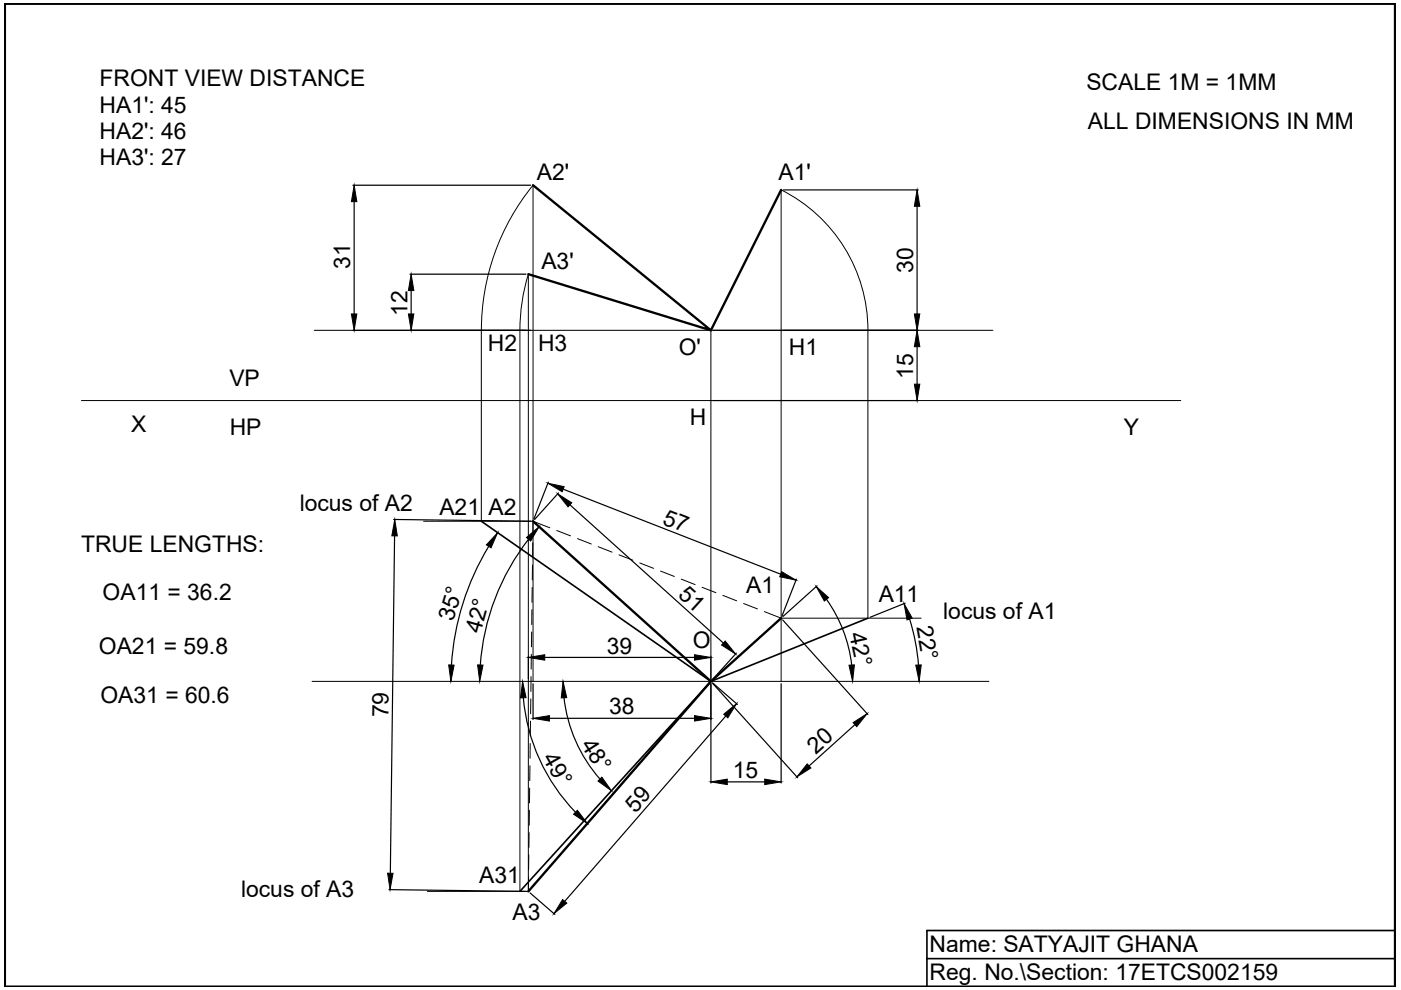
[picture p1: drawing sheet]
<svg xmlns="http://www.w3.org/2000/svg" width="297mm" height="210mm" viewBox="0 0 297 210" stroke-linecap="round" stroke-linejoin="round" font-family="sans-serif">
<!-- layer: FVnTV -->
<path d="M1 .8h294.8v208.4h-294.8zM113 39.3l37.7 30.7-38.7-11.9M165.6 40.3l-14.9 29.7M113 110.5l37.7 34 14.9-13.4M150.7 144.5l-38.7 44.5" fill="none" stroke="#000" stroke-width=".5"/>
<!-- layer: TrueLengthLines -->
<path d="M102.1 110.5l48.6 34-40.5 44.5M184 131.1l-33.3 13.4M295.8 197.3h-99.3v11.9M196.5 203.2h99.3" fill="none" stroke="#000" stroke-width=".35"/>
<!-- layer: XYline -->
<path d="M17.3 84.9h233" fill="none" stroke="#000" stroke-width=".21"/>
<!-- layer: ProjectorLine -->
<path d="M165.6 40.3v104.2M165.6 40.3a33.3 33.3 0 0 1 18.4 29.7v61.1M66.6 70h143.9M102.1 70v40.5M102.1 70a48.7 48.7 0 0 1 10.9-30.7v105.2M150.7 70v74.5M89.8 110.5h23.2M165.6 131.1h29.7M66.2 144.5h143.5M90.6 189h21.4v-130.9a40.5 40.5 0 0 0-1.8 11.9v119" fill="none" stroke="#000" stroke-width=".21"/>
<!-- layer: DimensionLine -->
<g fill="none" stroke="#000" stroke-width=".25">
<path d="M74.8 39.3h37.7M75.1 42.8v23.8M86.9 58.1h24.6M166.1 40.3h28.6M194.4 43.7v22.9M74.8 70h37.7M87.2 61.6v5M151.2 70h43.5M194.4 73.5v8M151.2 84.9h43.5M83.5 110.1l29 .4M83.7 113.6l-.9 71.6"/>
<path d="M103.6 115.8a55.1 55.1 0 0 0-7.9 25.2M112.1 114.3a49 49 0 0 0-10.3 26.7M116.3 102.2l-3.1 7.9M118.4 104.5l-5.1 5.6M119.4 103.7l46.1 18M120.8 107l32.6 29.3M112 139.1v4.9M115.5 139.4h31.8M150.7 139.1v4.9M156.1 138.5l-5 5.6M165.9 131.4l18.1 20.1M168.9 122.8l-3.1 7.8"/>
<path d="M173.2 124.2l-7.2 6.5M175.2 127.1a30.1 30.1 0 0 1 5.4 13.9M191.9 127.9l-7.4 3M192.9 131.2a44.1 44.1 0 0 1 1.8 9.8M111 147.9a39.9 39.9 0 0 0 11 24.3M113 145v7.6M116.5 152.3h30.8M119.6 147.9a31.3 31.3 0 0 0 7.6 17.3M150.7 145v21M151.1 144.8l18 20.1M151.1 144.8l5.2 4.6M153.9 151.8l-34.2 39.3"/>
<path d="M165.6 145v21M181.3 153.6l-9.8 8.8M154.2 165.8h7.9M82.5 188.6l29 .4M112.4 189.3l5.2 4.6"/>
</g>
<g fill="#000" stroke="#000" stroke-width=".21">
<path d="M75.1 39.3l.6 3.5h-1.2zM194.4 40.3l.6 3.4h-1.1zM74.5 66.6h1.2l-.6 3.4zM86.6 66.6h1.1l-.5 3.4zM87.2 58.1l.5 3.5h-1.1zM194.4 70l.6 3.5h-1.1zM193.9 66.6h1.1l-.6 3.4zM193.9 81.5h1.1l-.6 3.4zM83.7 110.1l.5 3.5h-1.1zM105.5 112.9l-1.4 3.2-1-.6zM111.6 114l2.7-2.3-1.8 3zM116.2 102.5l3.4 .7-.4 1.1z"/>
<path d="M118.2 104.7l3 1.9-.8 .9zM112 139.4l3.5-.6v1.2zM147.3 138.8l3.4 .6-3.4 .6zM153.8 135.9l2.2 2.8-3-1.9zM165.7 121.2l3.1 1.8-3.5-.7zM173.1 124.4l2.6 2.3-.9 .7zM191.7 128l1.7 3-1.1 .4zM95.1 141h1.2l-.7 3.5zM101.3 141h1.1l-.7 3.5zM110.8 144.5l.7 3.4-1.1 .1zM113 152.3l3.5-.6v1.2zM119.4 144.5l.7 3.4-1.1 .1z"/>
<path d="M147.3 151.7l3.4 .6-3.4 .6zM153.4 151.4l2.8-2.2-1.9 3zM180.9 153.2l2.9-1.9-2.2 2.8zM180 141h1.2l-.4 3.5zM194.2 141h1.1l-.4 3.5zM122.4 171.8l2.1 2.8-2.9-2zM126.8 165.6l.8-.8 2 2.9zM150.7 165.8l3.5-.6v1.2zM162.1 165.2l3.5 .6-3.5 .6zM171.2 162l.7 .8-2.9 1.9zM82.2 185.1l1.1 .1-.6 3.4zM119.3 190.7l.9 .8-2.7 2.2z"/>
</g>
<!-- layer: HiddenLine -->
<g fill="none" stroke="#000" stroke-width=".21">
<path d="M112.9 119.8v3.2M113 115.1l-.1 3.1M116.6 111.9l-3.6-1.4v3M118 112.5l3 1.1M122.4 114.2l3 1.1M126.8 115.9l3 1.2M131.2 117.6l3 1.2M135.6 119.4l3 1.1M112.7 138.7l-.1 3.2M112.7 134v3.2M112.8 129.3l-.1 3.1M112.8 124.6v3.1"/>
<path d="M140 121.1l3 1.1M144.4 122.8l3 1.1M148.9 124.5l2.9 1.2M153.3 126.2l2.9 1.2M155.8 139.9l-2.3 2.1M157.7 128l2.9 1.1M159.3 136.7l-2.3 2.1M162.1 129.7l3.5 1.4-1.6 1.4M162.9 133.5l-2.4 2.2M112.4 157.6v3.2M112.5 152.9l-.1 3.2M112.5 148.2v3.1"/>
<path d="M112.6 143.5v3.1M138.6 158.4l-2.1 2.4M141.7 154.8l-2.1 2.4M144.8 151.3l-2.1 2.4M147.9 147.7l-2.1 2.4M152.3 143l-1.6 1.5-1.8 2M112.2 176.5l-.1 3.2M112.2 171.8v3.2M112.3 167.1v3.1M112.4 162.4l-.1 3.1M120 179.8l-2.1 2.4M123.1 176.2l-2.1 2.4"/>
<path d="M126.2 172.7l-2.1 2.4M129.3 169.1l-2.1 2.4M132.4 165.5l-2.1 2.4M135.5 162l-2.1 2.4M112.1 186l-.1 3 1.8-2M112.1 181.3v3.1M116.9 183.4l-2.1 2.4"/>
</g>
<g font-size="4.9">
<text x="21.1" y="18.3">FRONT VIEW DISTANCE</text>
<text x="21.1" y="23.9">HA1': 45</text>
<text x="230.3" y="19.1">SCALE 1M = 1MM</text>
<text x="21.1" y="29.5">HA2': 46</text>
<text x="230.7" y="27.4">ALL DIMENSIONS IN MM</text>
<text x="21.1" y="35.1">HA3': 27</text>
<text x="113.9" y="38.1">A2'</text>
<text x="165.1" y="38.1">A1'</text>
<text x="74.3" y="57" transform="rotate(-90 74.3 57)">31</text>
<text x="114.8" y="57.1">A3'</text>
<text x="193.6" y="57.8" transform="rotate(-90 193.6 57.8)">30</text>
<text x="86.4" y="66.9" transform="rotate(-90 86.4 66.9)">12</text>
<text x="103.4" y="74.4">H2</text>
<text x="114.1" y="74.4">H3</text>
<text x="143.9" y="75.3">O'</text>
<text x="167.3" y="75.2">H1</text>
<text x="48.6" y="81.8">VP</text>
<text x="193.6" y="80.3" transform="rotate(-90 193.6 80.3)">15</text>
<text x="27.8" y="91.6">X</text>
<text x="48.7" y="92.1">HP</text>
<text x="146.3" y="90.1">H</text>
<text x="238.3" y="92.2">Y</text>
<text x="63.5" y="108.4">locus of A2</text>
<text x="93.2" y="109.2">A21</text>
<text x="103.6" y="109.3">A2</text>
<text x="140.2" y="111" transform="rotate(21 140.2 111)">57</text>
<text x="17.2" y="117.1">TRUE LENGTHS:</text>
<text x="158.2" y="125.7">A1</text>
<text x="21.8" y="127.3">OA11 = 36.2</text>
<text x="96.1" y="132" transform="rotate(-73 96.1 132)">35°</text>
<text x="143.5" y="126.4" transform="rotate(42 143.5 126.4)">51</text>
<text x="186.3" y="127.6">A11</text>
<text x="200" y="131.2">locus of A1</text>
<text x="101.8" y="134.5" transform="rotate(-74 101.8 134.5)">42°</text>
<text x="146.9" y="137.3">O</text>
<text x="180.1" y="134.4" transform="rotate(78 180.1 134.4)">42°</text>
<text x="194.3" y="133" transform="rotate(80 194.3 133)">22°</text>
<text x="21" y="138.6">OA21 = 59.8</text>
<text x="128.7" y="138.6">39</text>
<text x="21.3" y="149">OA31 = 60.6</text>
<text x="82.4" y="152.1" transform="rotate(-89 82.4 152.1)">79</text>
<text x="129.2" y="151.5">38</text>
<text x="114.9" y="160.7" transform="rotate(60 114.9 160.7)">49°</text>
<text x="123.1" y="157.9" transform="rotate(58 123.1 157.9)">48°</text>
<text x="173" y="160" transform="rotate(-42 173 160)">20</text>
<text x="155.4" y="165">15</text>
<text x="134.8" y="172.6" transform="rotate(-49 134.8 172.6)">59</text>
<text x="51.1" y="190.2">locus of A3</text>
<text x="101.6" y="187.3">A31</text>
<text x="108.7" y="195">A3</text>
<text x="197.1" y="201.8">Name: SATYAJIT GHANA</text>
<text x="197.1" y="207.8">Reg. No.\Section: 17ETCS002159</text>
</g>
</svg>
